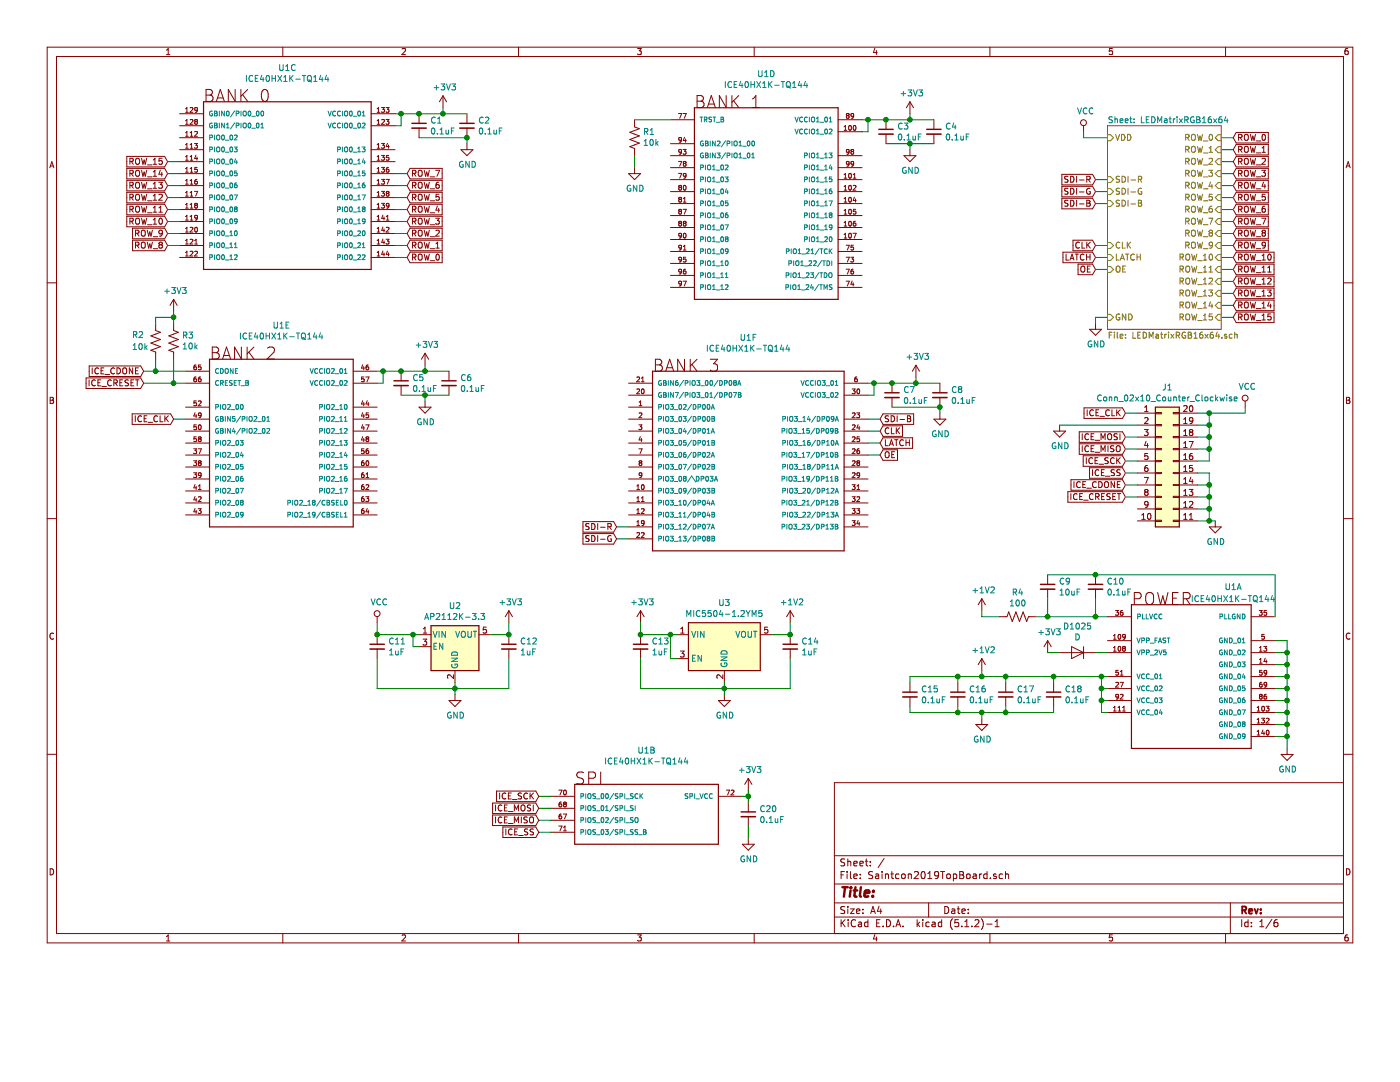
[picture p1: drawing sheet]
EESchema Schematic File Version 4
LIBS:Saintcon2019TopBoard-cache
EELAYER 29 0
EELAYER END
$Descr A4 11693 8268
encoding utf-8
Sheet 1 6
Title ""
Date ""
Rev ""
Comp ""
Comment1 ""
Comment2 ""
Comment3 ""
Comment4 ""
$EndDescr
$Comp
L Saintcon2019TopBoard-rescue:ICE40HX1K-TQ144-ICE40HX1K-TQ144 U1
U 1 1
P 9950 6250
F 0 "U1" H 10300 7600 50  0000 C CNN
F 1 "ICE40HX1K-TQ144" H 10300 7500 50  0000 C CNN
F 2 "Housings_QFP:TQFP-144_20x20mm_Pitch0.5mm" H 8000 6350 50  0001 L BNN
F 3 "" H 9950 6250 50  0001 L BNN
F 4 "https://www.digikey.com/product-detail/en/lattice-semiconductor-corporation/ICE40HX1K-TQ144/220-1565-ND/3083575?utm_source=snapeda&utm_medium=aggregator&utm_campaign=symbol" H 8000 6350 50  0001 L BNN "Field4"
F 5 "220-1565-ND" H 9950 6250 50  0001 L BNN "Field5"
F 6 "Lattice Semiconductor" H 9950 6250 50  0001 L BNN "Field6"
F 7 "TQFP-144 Lattice Semiconductor" H 8000 6350 50  0001 L BNN "Field7"
F 8 "ICE40HX1K-TQ144" H 9950 6250 50  0001 L BNN "Field8"
	1    9950 6250
	1    0    0    -1  
$EndComp
$Comp
L Saintcon2019TopBoard-rescue:ICE40HX1K-TQ144-ICE40HX1K-TQ144 U1
U 2 1
P 5400 7050
F 0 "U1" H 5400 7835 50  0000 C CNN
F 1 "ICE40HX1K-TQ144" H 5400 7744 50  0000 C CNN
F 2 "Housings_QFP:TQFP-144_20x20mm_Pitch0.5mm" H 3450 7150 50  0001 L BNN
F 3 "" H 5400 7050 50  0001 L BNN
F 4 "https://www.digikey.com/product-detail/en/lattice-semiconductor-corporation/ICE40HX1K-TQ144/220-1565-ND/3083575?utm_source=snapeda&utm_medium=aggregator&utm_campaign=symbol" H 3450 7150 50  0001 L BNN "Field4"
F 5 "220-1565-ND" H 5400 7050 50  0001 L BNN "Field5"
F 6 "Lattice Semiconductor" H 5400 7050 50  0001 L BNN "Field6"
F 7 "TQFP-144 Lattice Semiconductor" H 3450 7150 50  0001 L BNN "Field7"
F 8 "ICE40HX1K-TQ144" H 5400 7050 50  0001 L BNN "Field8"
	2    5400 7050
	1    0    0    -1  
$EndComp
$Comp
L Saintcon2019TopBoard-rescue:ICE40HX1K-TQ144-ICE40HX1K-TQ144 U1
U 3 1
P 2400 2250
F 0 "U1" H 2400 3935 50  0000 C CNN
F 1 "ICE40HX1K-TQ144" H 2400 3844 50  0000 C CNN
F 2 "Housings_QFP:TQFP-144_20x20mm_Pitch0.5mm" H 450 2350 50  0001 L BNN
F 3 "" H 2400 2250 50  0001 L BNN
F 4 "https://www.digikey.com/product-detail/en/lattice-semiconductor-corporation/ICE40HX1K-TQ144/220-1565-ND/3083575?utm_source=snapeda&utm_medium=aggregator&utm_campaign=symbol" H 450 2350 50  0001 L BNN "Field4"
F 5 "220-1565-ND" H 2400 2250 50  0001 L BNN "Field5"
F 6 "Lattice Semiconductor" H 2400 2250 50  0001 L BNN "Field6"
F 7 "TQFP-144 Lattice Semiconductor" H 450 2350 50  0001 L BNN "Field7"
F 8 "ICE40HX1K-TQ144" H 2400 2250 50  0001 L BNN "Field8"
	3    2400 2250
	1    0    0    -1  
$EndComp
$Comp
L Saintcon2019TopBoard-rescue:ICE40HX1K-TQ144-ICE40HX1K-TQ144 U1
U 4 1
P 6450 2500
F 0 "U1" H 6400 4384 50  0000 C CNN
F 1 "ICE40HX1K-TQ144" H 6400 4293 50  0000 C CNN
F 2 "Housings_QFP:TQFP-144_20x20mm_Pitch0.5mm" H 4500 2600 50  0001 L BNN
F 3 "" H 6450 2500 50  0001 L BNN
F 4 "https://www.digikey.com/product-detail/en/lattice-semiconductor-corporation/ICE40HX1K-TQ144/220-1565-ND/3083575?utm_source=snapeda&utm_medium=aggregator&utm_campaign=symbol" H 4500 2600 50  0001 L BNN "Field4"
F 5 "220-1565-ND" H 6450 2500 50  0001 L BNN "Field5"
F 6 "Lattice Semiconductor" H 6450 2500 50  0001 L BNN "Field6"
F 7 "TQFP-144 Lattice Semiconductor" H 4500 2600 50  0001 L BNN "Field7"
F 8 "ICE40HX1K-TQ144" H 6450 2500 50  0001 L BNN "Field8"
	4    6450 2500
	1    0    0    -1  
$EndComp
$Comp
L Saintcon2019TopBoard-rescue:ICE40HX1K-TQ144-ICE40HX1K-TQ144 U1
U 5 1
P 2350 4400
F 0 "U1" H 2350 6084 50  0000 C CNN
F 1 "ICE40HX1K-TQ144" H 2350 5993 50  0000 C CNN
F 2 "Housings_QFP:TQFP-144_20x20mm_Pitch0.5mm" H 400 4500 50  0001 L BNN
F 3 "" H 2350 4400 50  0001 L BNN
F 4 "https://www.digikey.com/product-detail/en/lattice-semiconductor-corporation/ICE40HX1K-TQ144/220-1565-ND/3083575?utm_source=snapeda&utm_medium=aggregator&utm_campaign=symbol" H 400 4500 50  0001 L BNN "Field4"
F 5 "220-1565-ND" H 2350 4400 50  0001 L BNN "Field5"
F 6 "Lattice Semiconductor" H 2350 4400 50  0001 L BNN "Field6"
F 7 "TQFP-144 Lattice Semiconductor" H 400 4500 50  0001 L BNN "Field7"
F 8 "ICE40HX1K-TQ144" H 2350 4400 50  0001 L BNN "Field8"
	5    2350 4400
	1    0    0    -1  
$EndComp
$Comp
L Saintcon2019TopBoard-rescue:ICE40HX1K-TQ144-ICE40HX1K-TQ144 U1
U 6 1
P 6250 4600
F 0 "U1" H 6250 6382 50  0000 C CNN
F 1 "ICE40HX1K-TQ144" H 6250 6291 50  0000 C CNN
F 2 "Housings_QFP:TQFP-144_20x20mm_Pitch0.5mm" H 4300 4700 50  0001 L BNN
F 3 "" H 6250 4600 50  0001 L BNN
F 4 "https://www.digikey.com/product-detail/en/lattice-semiconductor-corporation/ICE40HX1K-TQ144/220-1565-ND/3083575?utm_source=snapeda&utm_medium=aggregator&utm_campaign=symbol" H 4300 4700 50  0001 L BNN "Field4"
F 5 "220-1565-ND" H 6250 4600 50  0001 L BNN "Field5"
F 6 "Lattice Semiconductor" H 6250 4600 50  0001 L BNN "Field6"
F 7 "TQFP-144 Lattice Semiconductor" H 4300 4700 50  0001 L BNN "Field7"
F 8 "ICE40HX1K-TQ144" H 6250 4600 50  0001 L BNN "Field8"
	6    6250 4600
	1    0    0    -1  
$EndComp
Text GLabel 4500 6650 0    50   Input ~ 0
ICE_SCK
Text GLabel 4500 6850 0    50   Input ~ 0
ICE_MISO
Text GLabel 4500 6750 0    50   Input ~ 0
ICE_MOSI
Text GLabel 4500 6950 0    50   Input ~ 0
ICE_SS
Text GLabel 1200 3100 0    50   Input ~ 0
ICE_CDONE
Text GLabel 1200 3200 0    50   Input ~ 0
ICE_CRESET
Wire Wire Line
	4500 6650 4600 6650
Wire Wire Line
	4500 6750 4600 6750
Wire Wire Line
	4500 6850 4600 6850
Wire Wire Line
	4500 6950 4600 6950
$Comp
L Device:C_Small C20
U 1 1
P 6250 6800
F 0 "C20" H 6342 6846 50  0000 L CNN
F 1 "0.1uF" H 6342 6755 50  0000 L CNN
F 2 "Capacitors_SMD:C_0603" H 6250 6800 50  0001 C CNN
F 3 "~" H 6250 6800 50  0001 C CNN
	1    6250 6800
	1    0    0    -1  
$EndComp
$Comp
L power:+3V3 #PWR031
U 1 1
P 6250 6600
F 0 "#PWR031" H 6250 6450 50  0001 C CNN
F 1 "+3V3" H 6265 6773 50  0000 C CNN
F 2 "" H 6250 6600 50  0001 C CNN
F 3 "" H 6250 6600 50  0001 C CNN
	1    6250 6600
	1    0    0    -1  
$EndComp
$Comp
L power:GND #PWR033
U 1 1
P 6250 7000
F 0 "#PWR033" H 6250 6750 50  0001 C CNN
F 1 "GND" H 6255 6827 50  0000 C CNN
F 2 "" H 6250 7000 50  0001 C CNN
F 3 "" H 6250 7000 50  0001 C CNN
	1    6250 7000
	1    0    0    -1  
$EndComp
Wire Wire Line
	6200 6650 6250 6650
Wire Wire Line
	6250 6650 6250 6600
Wire Wire Line
	6250 6650 6250 6700
Connection ~ 6250 6650
Wire Wire Line
	6250 7000 6250 6900
$Comp
L Device:R_US R3
U 1 1
P 1450 2850
F 0 "R3" H 1382 2804 50  0000 R CNN
F 1 "10k" H 1382 2895 50  0000 R CNN
F 2 "Resistors_SMD:R_0603" V 1490 2840 50  0001 C CNN
F 3 "~" H 1450 2850 50  0001 C CNN
	1    1450 2850
	-1   0    0    1   
$EndComp
$Comp
L power:+3V3 #PWR07
U 1 1
P 1450 2600
F 0 "#PWR07" H 1450 2450 50  0001 C CNN
F 1 "+3V3" H 1465 2773 50  0000 C CNN
F 2 "" H 1450 2600 50  0001 C CNN
F 3 "" H 1450 2600 50  0001 C CNN
	1    1450 2600
	1    0    0    -1  
$EndComp
Wire Wire Line
	1550 3100 1300 3100
Wire Wire Line
	1200 3200 1450 3200
Wire Wire Line
	1450 3200 1450 3000
Connection ~ 1450 3200
Wire Wire Line
	1450 3200 1550 3200
Wire Wire Line
	1450 2700 1450 2650
$Comp
L Device:R_US R2
U 1 1
P 1300 2850
F 0 "R2" H 1500 2800 50  0000 R CNN
F 1 "10k" H 1500 2900 50  0000 R CNN
F 2 "Resistors_SMD:R_0603" V 1340 2840 50  0001 C CNN
F 3 "~" H 1300 2850 50  0001 C CNN
	1    1300 2850
	-1   0    0    1   
$EndComp
Wire Wire Line
	1300 3000 1300 3100
Connection ~ 1300 3100
Wire Wire Line
	1300 3100 1200 3100
Wire Wire Line
	1300 2700 1300 2650
Wire Wire Line
	1300 2650 1450 2650
Connection ~ 1450 2650
Wire Wire Line
	1450 2650 1450 2600
$Comp
L Device:C_Small C5
U 1 1
P 3350 3200
F 0 "C5" H 3442 3246 50  0000 L CNN
F 1 "0.1uF" H 3442 3155 50  0000 L CNN
F 2 "Capacitors_SMD:C_0603" H 3350 3200 50  0001 C CNN
F 3 "~" H 3350 3200 50  0001 C CNN
	1    3350 3200
	1    0    0    -1  
$EndComp
$Comp
L Device:C_Small C6
U 1 1
P 3750 3200
F 0 "C6" H 3842 3246 50  0000 L CNN
F 1 "0.1uF" H 3842 3155 50  0000 L CNN
F 2 "Capacitors_SMD:C_0603" H 3750 3200 50  0001 C CNN
F 3 "~" H 3750 3200 50  0001 C CNN
	1    3750 3200
	1    0    0    -1  
$EndComp
$Comp
L power:GND #PWR011
U 1 1
P 3550 3350
F 0 "#PWR011" H 3550 3100 50  0001 C CNN
F 1 "GND" H 3555 3177 50  0000 C CNN
F 2 "" H 3550 3350 50  0001 C CNN
F 3 "" H 3550 3350 50  0001 C CNN
	1    3550 3350
	1    0    0    -1  
$EndComp
$Comp
L power:+3V3 #PWR09
U 1 1
P 3550 3050
F 0 "#PWR09" H 3550 2900 50  0001 C CNN
F 1 "+3V3" H 3565 3223 50  0000 C CNN
F 2 "" H 3550 3050 50  0001 C CNN
F 3 "" H 3550 3050 50  0001 C CNN
	1    3550 3050
	1    0    0    -1  
$EndComp
Wire Wire Line
	3550 3050 3550 3100
Connection ~ 3550 3100
Wire Wire Line
	3550 3100 3750 3100
Wire Wire Line
	3150 3100 3200 3100
Connection ~ 3350 3100
Wire Wire Line
	3350 3100 3550 3100
Wire Wire Line
	3350 3300 3550 3300
Wire Wire Line
	3550 3350 3550 3300
Connection ~ 3550 3300
Wire Wire Line
	3550 3300 3750 3300
Wire Wire Line
	3150 3200 3200 3200
Wire Wire Line
	3200 3200 3200 3100
Connection ~ 3200 3100
Wire Wire Line
	3200 3100 3350 3100
$Comp
L Device:C_Small C7
U 1 1
P 7450 3300
F 0 "C7" H 7542 3346 50  0000 L CNN
F 1 "0.1uF" H 7542 3255 50  0000 L CNN
F 2 "Capacitors_SMD:C_0603" H 7450 3300 50  0001 C CNN
F 3 "~" H 7450 3300 50  0001 C CNN
	1    7450 3300
	1    0    0    -1  
$EndComp
$Comp
L Device:C_Small C8
U 1 1
P 7850 3300
F 0 "C8" H 7942 3346 50  0000 L CNN
F 1 "0.1uF" H 7942 3255 50  0000 L CNN
F 2 "Capacitors_SMD:C_0603" H 7850 3300 50  0001 C CNN
F 3 "~" H 7850 3300 50  0001 C CNN
	1    7850 3300
	1    0    0    -1  
$EndComp
$Comp
L power:GND #PWR013
U 1 1
P 7850 3450
F 0 "#PWR013" H 7850 3200 50  0001 C CNN
F 1 "GND" H 7855 3277 50  0000 C CNN
F 2 "" H 7850 3450 50  0001 C CNN
F 3 "" H 7850 3450 50  0001 C CNN
	1    7850 3450
	1    0    0    -1  
$EndComp
$Comp
L power:+3V3 #PWR010
U 1 1
P 7650 3150
F 0 "#PWR010" H 7650 3000 50  0001 C CNN
F 1 "+3V3" H 7665 3323 50  0000 C CNN
F 2 "" H 7650 3150 50  0001 C CNN
F 3 "" H 7650 3150 50  0001 C CNN
	1    7650 3150
	1    0    0    -1  
$EndComp
Wire Wire Line
	7650 3150 7650 3200
Connection ~ 7650 3200
Wire Wire Line
	7650 3200 7850 3200
Wire Wire Line
	7250 3200 7300 3200
Connection ~ 7450 3200
Wire Wire Line
	7450 3200 7650 3200
Wire Wire Line
	7450 3400 7850 3400
Wire Wire Line
	7850 3450 7850 3400
Connection ~ 7850 3400
Wire Wire Line
	7250 3300 7300 3300
Wire Wire Line
	7300 3300 7300 3200
Connection ~ 7300 3200
Wire Wire Line
	7300 3200 7450 3200
$Comp
L Device:C_Small C3
U 1 1
P 7400 1100
F 0 "C3" H 7492 1146 50  0000 L CNN
F 1 "0.1uF" H 7492 1055 50  0000 L CNN
F 2 "Capacitors_SMD:C_0603" H 7400 1100 50  0001 C CNN
F 3 "~" H 7400 1100 50  0001 C CNN
	1    7400 1100
	1    0    0    -1  
$EndComp
$Comp
L Device:C_Small C4
U 1 1
P 7800 1100
F 0 "C4" H 7892 1146 50  0000 L CNN
F 1 "0.1uF" H 7892 1055 50  0000 L CNN
F 2 "Capacitors_SMD:C_0603" H 7800 1100 50  0001 C CNN
F 3 "~" H 7800 1100 50  0001 C CNN
	1    7800 1100
	1    0    0    -1  
$EndComp
$Comp
L power:GND #PWR05
U 1 1
P 7600 1250
F 0 "#PWR05" H 7600 1000 50  0001 C CNN
F 1 "GND" H 7605 1077 50  0000 C CNN
F 2 "" H 7600 1250 50  0001 C CNN
F 3 "" H 7600 1250 50  0001 C CNN
	1    7600 1250
	1    0    0    -1  
$EndComp
$Comp
L power:+3V3 #PWR02
U 1 1
P 7600 950
F 0 "#PWR02" H 7600 800 50  0001 C CNN
F 1 "+3V3" H 7615 1123 50  0000 C CNN
F 2 "" H 7600 950 50  0001 C CNN
F 3 "" H 7600 950 50  0001 C CNN
	1    7600 950 
	1    0    0    -1  
$EndComp
Wire Wire Line
	7600 950  7600 1000
Connection ~ 7600 1000
Wire Wire Line
	7600 1000 7800 1000
Wire Wire Line
	7200 1000 7250 1000
Connection ~ 7400 1000
Wire Wire Line
	7400 1000 7600 1000
Wire Wire Line
	7400 1200 7600 1200
Wire Wire Line
	7600 1250 7600 1200
Connection ~ 7600 1200
Wire Wire Line
	7600 1200 7800 1200
Wire Wire Line
	7200 1100 7250 1100
Wire Wire Line
	7250 1100 7250 1000
Connection ~ 7250 1000
Wire Wire Line
	7250 1000 7400 1000
$Comp
L Device:C_Small C1
U 1 1
P 3500 1050
F 0 "C1" H 3592 1096 50  0000 L CNN
F 1 "0.1uF" H 3592 1005 50  0000 L CNN
F 2 "Capacitors_SMD:C_0603" H 3500 1050 50  0001 C CNN
F 3 "~" H 3500 1050 50  0001 C CNN
	1    3500 1050
	1    0    0    -1  
$EndComp
$Comp
L Device:C_Small C2
U 1 1
P 3900 1050
F 0 "C2" H 3992 1096 50  0000 L CNN
F 1 "0.1uF" H 3992 1005 50  0000 L CNN
F 2 "Capacitors_SMD:C_0603" H 3900 1050 50  0001 C CNN
F 3 "~" H 3900 1050 50  0001 C CNN
	1    3900 1050
	1    0    0    -1  
$EndComp
$Comp
L power:GND #PWR04
U 1 1
P 3900 1200
F 0 "#PWR04" H 3900 950 50  0001 C CNN
F 1 "GND" H 3905 1027 50  0000 C CNN
F 2 "" H 3900 1200 50  0001 C CNN
F 3 "" H 3900 1200 50  0001 C CNN
	1    3900 1200
	1    0    0    -1  
$EndComp
$Comp
L power:+3V3 #PWR01
U 1 1
P 3700 900
F 0 "#PWR01" H 3700 750 50  0001 C CNN
F 1 "+3V3" H 3715 1073 50  0000 C CNN
F 2 "" H 3700 900 50  0001 C CNN
F 3 "" H 3700 900 50  0001 C CNN
	1    3700 900 
	1    0    0    -1  
$EndComp
Wire Wire Line
	3700 900  3700 950 
Connection ~ 3700 950 
Wire Wire Line
	3700 950  3900 950 
Wire Wire Line
	3300 950  3350 950 
Connection ~ 3500 950 
Wire Wire Line
	3500 950  3700 950 
Wire Wire Line
	3500 1150 3900 1150
Wire Wire Line
	3900 1200 3900 1150
Connection ~ 3900 1150
Wire Wire Line
	3300 1050 3350 1050
Wire Wire Line
	3350 1050 3350 950 
Connection ~ 3350 950 
Wire Wire Line
	3350 950  3500 950 
Text GLabel 1450 3500 0    50   Input ~ 0
ICE_CLK
$Comp
L Device:R_US R1
U 1 1
P 5300 1150
F 0 "R1" H 5232 1104 50  0000 R CNN
F 1 "10k" H 5232 1195 50  0000 R CNN
F 2 "Resistors_SMD:R_0603" V 5340 1140 50  0001 C CNN
F 3 "~" H 5300 1150 50  0001 C CNN
	1    5300 1150
	-1   0    0    1   
$EndComp
$Comp
L power:GND #PWR06
U 1 1
P 5300 1400
F 0 "#PWR06" H 5300 1150 50  0001 C CNN
F 1 "GND" H 5305 1227 50  0000 C CNN
F 2 "" H 5300 1400 50  0001 C CNN
F 3 "" H 5300 1400 50  0001 C CNN
	1    5300 1400
	1    0    0    -1  
$EndComp
Wire Wire Line
	5600 1000 5300 1000
Wire Wire Line
	5300 1300 5300 1400
$Comp
L Device:D D1025
U 1 1
P 9000 5450
F 0 "D1025" H 9000 5234 50  0000 C CNN
F 1 "D" H 9000 5325 50  0000 C CNN
F 2 "Diodes_SMD:D_SOD-323" H 9000 5450 50  0001 C CNN
F 3 "~" H 9000 5450 50  0001 C CNN
	1    9000 5450
	-1   0    0    1   
$EndComp
$Comp
L Device:C_Small C18
U 1 1
P 8800 5800
F 0 "C18" H 8892 5846 50  0000 L CNN
F 1 "0.1uF" H 8892 5755 50  0000 L CNN
F 2 "Capacitors_SMD:C_0603" H 8800 5800 50  0001 C CNN
F 3 "~" H 8800 5800 50  0001 C CNN
	1    8800 5800
	1    0    0    -1  
$EndComp
$Comp
L Device:C_Small C17
U 1 1
P 8400 5800
F 0 "C17" H 8492 5846 50  0000 L CNN
F 1 "0.1uF" H 8492 5755 50  0000 L CNN
F 2 "Capacitors_SMD:C_0603" H 8400 5800 50  0001 C CNN
F 3 "~" H 8400 5800 50  0001 C CNN
	1    8400 5800
	1    0    0    -1  
$EndComp
$Comp
L Device:C_Small C16
U 1 1
P 8000 5800
F 0 "C16" H 8092 5846 50  0000 L CNN
F 1 "0.1uF" H 8092 5755 50  0000 L CNN
F 2 "Capacitors_SMD:C_0603" H 8000 5800 50  0001 C CNN
F 3 "~" H 8000 5800 50  0001 C CNN
	1    8000 5800
	1    0    0    -1  
$EndComp
$Comp
L Device:C_Small C15
U 1 1
P 7600 5800
F 0 "C15" H 7692 5846 50  0000 L CNN
F 1 "0.1uF" H 7692 5755 50  0000 L CNN
F 2 "Capacitors_SMD:C_0603" H 7600 5800 50  0001 C CNN
F 3 "~" H 7600 5800 50  0001 C CNN
	1    7600 5800
	1    0    0    -1  
$EndComp
$Comp
L power:GND #PWR027
U 1 1
P 8200 6000
F 0 "#PWR027" H 8200 5750 50  0001 C CNN
F 1 "GND" H 8205 5827 50  0000 C CNN
F 2 "" H 8200 6000 50  0001 C CNN
F 3 "" H 8200 6000 50  0001 C CNN
	1    8200 6000
	1    0    0    -1  
$EndComp
$Comp
L power:+1V2 #PWR023
U 1 1
P 8200 5600
F 0 "#PWR023" H 8200 5450 50  0001 C CNN
F 1 "+1V2" H 8215 5773 50  0000 C CNN
F 2 "" H 8200 5600 50  0001 C CNN
F 3 "" H 8200 5600 50  0001 C CNN
	1    8200 5600
	1    0    0    -1  
$EndComp
Wire Wire Line
	9250 5650 9200 5650
Wire Wire Line
	8200 5650 8200 5600
Wire Wire Line
	8200 5650 8000 5650
Wire Wire Line
	7600 5650 7600 5700
Connection ~ 8200 5650
Wire Wire Line
	8000 5700 8000 5650
Connection ~ 8000 5650
Wire Wire Line
	8000 5650 7600 5650
Wire Wire Line
	8400 5700 8400 5650
Connection ~ 8400 5650
Wire Wire Line
	8400 5650 8200 5650
Wire Wire Line
	8800 5700 8800 5650
Connection ~ 8800 5650
Wire Wire Line
	8800 5650 8400 5650
Wire Wire Line
	8800 5900 8800 5950
Wire Wire Line
	8800 5950 8400 5950
Wire Wire Line
	8200 5950 8200 6000
Wire Wire Line
	8200 5950 8000 5950
Wire Wire Line
	7600 5950 7600 5900
Connection ~ 8200 5950
Wire Wire Line
	8000 5900 8000 5950
Connection ~ 8000 5950
Wire Wire Line
	8000 5950 7600 5950
Wire Wire Line
	8400 5900 8400 5950
Connection ~ 8400 5950
Wire Wire Line
	8400 5950 8200 5950
Wire Wire Line
	9250 5750 9200 5750
Wire Wire Line
	9200 5750 9200 5650
Connection ~ 9200 5650
Wire Wire Line
	9200 5650 8800 5650
Wire Wire Line
	9250 5850 9200 5850
Wire Wire Line
	9200 5850 9200 5750
Connection ~ 9200 5750
Wire Wire Line
	9250 5950 9200 5950
Wire Wire Line
	9200 5950 9200 5850
Connection ~ 9200 5850
Wire Wire Line
	9250 5450 9150 5450
$Comp
L power:+3V3 #PWR022
U 1 1
P 8750 5450
F 0 "#PWR022" H 8750 5300 50  0001 C CNN
F 1 "+3V3" H 8765 5623 50  0000 C CNN
F 2 "" H 8750 5450 50  0001 C CNN
F 3 "" H 8750 5450 50  0001 C CNN
	1    8750 5450
	1    0    0    -1  
$EndComp
Wire Wire Line
	8750 5450 8850 5450
$Comp
L Device:C_Small C10
U 1 1
P 9150 4900
F 0 "C10" H 9242 4946 50  0000 L CNN
F 1 "0.1uF" H 9242 4855 50  0000 L CNN
F 2 "Capacitors_SMD:C_0603" H 9150 4900 50  0001 C CNN
F 3 "~" H 9150 4900 50  0001 C CNN
	1    9150 4900
	1    0    0    -1  
$EndComp
$Comp
L Device:C_Small C9
U 1 1
P 8750 4900
F 0 "C9" H 8842 4946 50  0000 L CNN
F 1 "10uF" H 8842 4855 50  0000 L CNN
F 2 "Capacitors_SMD:C_0603" H 8750 4900 50  0001 C CNN
F 3 "~" H 8750 4900 50  0001 C CNN
	1    8750 4900
	1    0    0    -1  
$EndComp
$Comp
L power:+1V2 #PWR017
U 1 1
P 8200 5100
F 0 "#PWR017" H 8200 4950 50  0001 C CNN
F 1 "+1V2" H 8215 5273 50  0000 C CNN
F 2 "" H 8200 5100 50  0001 C CNN
F 3 "" H 8200 5100 50  0001 C CNN
	1    8200 5100
	1    0    0    -1  
$EndComp
$Comp
L Device:R_US R4
U 1 1
P 8500 5150
F 0 "R4" V 8295 5150 50  0000 C CNN
F 1 "100" V 8386 5150 50  0000 C CNN
F 2 "Resistors_SMD:R_0603" V 8540 5140 50  0001 C CNN
F 3 "~" H 8500 5150 50  0001 C CNN
	1    8500 5150
	0    1    1    0   
$EndComp
Wire Wire Line
	9250 5150 9150 5150
Wire Wire Line
	8350 5150 8200 5150
Wire Wire Line
	8200 5150 8200 5100
Wire Wire Line
	8750 5150 8750 5000
Connection ~ 8750 5150
Wire Wire Line
	8750 5150 8650 5150
Wire Wire Line
	9150 5150 9150 5000
Connection ~ 9150 5150
Wire Wire Line
	9150 5150 8750 5150
Wire Wire Line
	9150 4800 8750 4800
Wire Wire Line
	9150 4800 10650 4800
Wire Wire Line
	10650 4800 10650 5150
Connection ~ 9150 4800
$Comp
L power:GND #PWR028
U 1 1
P 10750 6250
F 0 "#PWR028" H 10750 6000 50  0001 C CNN
F 1 "GND" H 10755 6077 50  0000 C CNN
F 2 "" H 10750 6250 50  0001 C CNN
F 3 "" H 10750 6250 50  0001 C CNN
	1    10750 6250
	1    0    0    -1  
$EndComp
Wire Wire Line
	10650 5350 10750 5350
Wire Wire Line
	10750 5350 10750 5450
Wire Wire Line
	10650 5450 10750 5450
Connection ~ 10750 5450
Wire Wire Line
	10750 5450 10750 5550
Wire Wire Line
	10650 5550 10750 5550
Connection ~ 10750 5550
Wire Wire Line
	10750 5550 10750 5650
Wire Wire Line
	10750 5650 10650 5650
Connection ~ 10750 5650
Wire Wire Line
	10750 5650 10750 5750
Wire Wire Line
	10650 5750 10750 5750
Connection ~ 10750 5750
Wire Wire Line
	10750 5750 10750 5850
Wire Wire Line
	10750 5850 10650 5850
Connection ~ 10750 5850
Wire Wire Line
	10750 5850 10750 5950
Wire Wire Line
	10650 5950 10750 5950
Connection ~ 10750 5950
Wire Wire Line
	10750 5950 10750 6050
Wire Wire Line
	10750 6050 10650 6050
Connection ~ 10750 6050
Wire Wire Line
	10750 6050 10750 6150
Wire Wire Line
	10650 6150 10750 6150
Connection ~ 10750 6150
Wire Wire Line
	10750 6150 10750 6250
Text GLabel 10300 1250 2    50   Input ~ 0
ROW_1
Text GLabel 10300 1350 2    50   Input ~ 0
ROW_2
Text GLabel 10300 1450 2    50   Input ~ 0
ROW_3
Text GLabel 10300 1550 2    50   Input ~ 0
ROW_4
Text GLabel 10300 1650 2    50   Input ~ 0
ROW_5
Text GLabel 10300 1750 2    50   Input ~ 0
ROW_6
Text GLabel 10300 1850 2    50   Input ~ 0
ROW_7
Text GLabel 10300 1950 2    50   Input ~ 0
ROW_8
Text GLabel 10300 2050 2    50   Input ~ 0
ROW_9
Text GLabel 10300 2150 2    50   Input ~ 0
ROW_10
Text GLabel 10300 2250 2    50   Input ~ 0
ROW_11
Text GLabel 10300 2350 2    50   Input ~ 0
ROW_12
Text GLabel 10300 2450 2    50   Input ~ 0
ROW_13
Text GLabel 10300 2550 2    50   Input ~ 0
ROW_14
Text GLabel 10300 2650 2    50   Input ~ 0
ROW_15
Text GLabel 9150 1500 0    50   Input ~ 0
SDI-R
Text GLabel 9150 1600 0    50   Input ~ 0
SDI-G
Text GLabel 9150 1700 0    50   Input ~ 0
SDI-B
Text GLabel 9150 2050 0    50   Input ~ 0
CLK
Text GLabel 9150 2150 0    50   Input ~ 0
LATCH
Text GLabel 9150 2250 0    50   Input ~ 0
OE
$Comp
L power:VCC #PWR03
U 1 1
P 9050 1100
F 0 "#PWR03" H 9050 950 50  0001 C CNN
F 1 "VCC" H 9067 1273 50  0000 C CNN
F 2 "" H 9050 1100 50  0001 C CNN
F 3 "" H 9050 1100 50  0001 C CNN
	1    9050 1100
	1    0    0    -1  
$EndComp
$Comp
L power:GND #PWR08
U 1 1
P 9150 2700
F 0 "#PWR08" H 9150 2450 50  0001 C CNN
F 1 "GND" H 9155 2527 50  0000 C CNN
F 2 "" H 9150 2700 50  0001 C CNN
F 3 "" H 9150 2700 50  0001 C CNN
	1    9150 2700
	1    0    0    -1  
$EndComp
Wire Wire Line
	9250 1150 9050 1150
Wire Wire Line
	9050 1150 9050 1100
Wire Wire Line
	9250 1500 9150 1500
Wire Wire Line
	9150 1600 9250 1600
Wire Wire Line
	9250 1700 9150 1700
Wire Wire Line
	9150 2050 9250 2050
Wire Wire Line
	9250 2150 9150 2150
Wire Wire Line
	9150 2250 9250 2250
Wire Wire Line
	9250 2650 9150 2650
Wire Wire Line
	9150 2650 9150 2700
Wire Wire Line
	10200 2650 10300 2650
Wire Wire Line
	10300 2550 10200 2550
Wire Wire Line
	10200 2450 10300 2450
Wire Wire Line
	10300 2350 10200 2350
Wire Wire Line
	10200 2250 10300 2250
Wire Wire Line
	10300 2150 10200 2150
Wire Wire Line
	10200 2050 10300 2050
Wire Wire Line
	10300 1950 10200 1950
Wire Wire Line
	10200 1850 10300 1850
Wire Wire Line
	10300 1750 10200 1750
Wire Wire Line
	10200 1650 10300 1650
Wire Wire Line
	10300 1550 10200 1550
Wire Wire Line
	10200 1450 10300 1450
Wire Wire Line
	10300 1350 10200 1350
Wire Wire Line
	10200 1250 10300 1250
Wire Wire Line
	10300 1150 10200 1150
$Comp
L Regulator_Linear:MIC5504-1.2YM5 U3
U 1 1
P 6050 5400
F 0 "U3" H 6050 5767 50  0000 C CNN
F 1 "MIC5504-1.2YM5" H 6050 5676 50  0000 C CNN
F 2 "TO_SOT_Packages_SMD:SOT-23-5" H 6050 5000 50  0001 C CNN
F 3 "http://ww1.microchip.com/downloads/en/DeviceDoc/MIC550X.pdf" H 5800 5650 50  0001 C CNN
	1    6050 5400
	1    0    0    -1  
$EndComp
$Comp
L Regulator_Linear:AP2112K-3.3 U2
U 1 1
P 3800 5400
F 0 "U2" H 3800 5742 50  0000 C CNN
F 1 "AP2112K-3.3" H 3800 5651 50  0000 C CNN
F 2 "TO_SOT_Packages_SMD:SOT-23-5" H 3800 5725 50  0001 C CNN
F 3 "https://www.diodes.com/assets/Datasheets/AP2112.pdf" H 3800 5500 50  0001 C CNN
	1    3800 5400
	1    0    0    -1  
$EndComp
$Comp
L Device:C_Small C11
U 1 1
P 3150 5400
F 0 "C11" H 3242 5446 50  0000 L CNN
F 1 "1uF" H 3242 5355 50  0000 L CNN
F 2 "Capacitors_SMD:C_0603" H 3150 5400 50  0001 C CNN
F 3 "~" H 3150 5400 50  0001 C CNN
	1    3150 5400
	1    0    0    -1  
$EndComp
$Comp
L Device:C_Small C12
U 1 1
P 4250 5400
F 0 "C12" H 4342 5446 50  0000 L CNN
F 1 "1uF" H 4342 5355 50  0000 L CNN
F 2 "Capacitors_SMD:C_0603" H 4250 5400 50  0001 C CNN
F 3 "~" H 4250 5400 50  0001 C CNN
	1    4250 5400
	1    0    0    -1  
$EndComp
$Comp
L Device:C_Small C13
U 1 1
P 5350 5400
F 0 "C13" H 5442 5446 50  0000 L CNN
F 1 "1uF" H 5442 5355 50  0000 L CNN
F 2 "Capacitors_SMD:C_0603" H 5350 5400 50  0001 C CNN
F 3 "~" H 5350 5400 50  0001 C CNN
	1    5350 5400
	1    0    0    -1  
$EndComp
$Comp
L Device:C_Small C14
U 1 1
P 6600 5400
F 0 "C14" H 6692 5446 50  0000 L CNN
F 1 "1uF" H 6692 5355 50  0000 L CNN
F 2 "Capacitors_SMD:C_0603" H 6600 5400 50  0001 C CNN
F 3 "~" H 6600 5400 50  0001 C CNN
	1    6600 5400
	1    0    0    -1  
$EndComp
$Comp
L power:+3V3 #PWR019
U 1 1
P 4250 5200
F 0 "#PWR019" H 4250 5050 50  0001 C CNN
F 1 "+3V3" H 4265 5373 50  0000 C CNN
F 2 "" H 4250 5200 50  0001 C CNN
F 3 "" H 4250 5200 50  0001 C CNN
	1    4250 5200
	1    0    0    -1  
$EndComp
$Comp
L power:VCC #PWR018
U 1 1
P 3150 5200
F 0 "#PWR018" H 3150 5050 50  0001 C CNN
F 1 "VCC" H 3167 5373 50  0000 C CNN
F 2 "" H 3150 5200 50  0001 C CNN
F 3 "" H 3150 5200 50  0001 C CNN
	1    3150 5200
	1    0    0    -1  
$EndComp
$Comp
L power:+1V2 #PWR021
U 1 1
P 6600 5200
F 0 "#PWR021" H 6600 5050 50  0001 C CNN
F 1 "+1V2" H 6615 5373 50  0000 C CNN
F 2 "" H 6600 5200 50  0001 C CNN
F 3 "" H 6600 5200 50  0001 C CNN
	1    6600 5200
	1    0    0    -1  
$EndComp
$Comp
L power:+3V3 #PWR020
U 1 1
P 5350 5200
F 0 "#PWR020" H 5350 5050 50  0001 C CNN
F 1 "+3V3" H 5365 5373 50  0000 C CNN
F 2 "" H 5350 5200 50  0001 C CNN
F 3 "" H 5350 5200 50  0001 C CNN
	1    5350 5200
	1    0    0    -1  
$EndComp
$Comp
L power:GND #PWR025
U 1 1
P 3800 5800
F 0 "#PWR025" H 3800 5550 50  0001 C CNN
F 1 "GND" H 3805 5627 50  0000 C CNN
F 2 "" H 3800 5800 50  0001 C CNN
F 3 "" H 3800 5800 50  0001 C CNN
	1    3800 5800
	1    0    0    -1  
$EndComp
$Comp
L power:GND #PWR026
U 1 1
P 6050 5800
F 0 "#PWR026" H 6050 5550 50  0001 C CNN
F 1 "GND" H 6055 5627 50  0000 C CNN
F 2 "" H 6050 5800 50  0001 C CNN
F 3 "" H 6050 5800 50  0001 C CNN
	1    6050 5800
	1    0    0    -1  
$EndComp
Wire Wire Line
	3500 5300 3450 5300
Wire Wire Line
	3150 5300 3150 5200
Connection ~ 3150 5300
Wire Wire Line
	3500 5400 3450 5400
Wire Wire Line
	3450 5400 3450 5300
Connection ~ 3450 5300
Wire Wire Line
	3450 5300 3150 5300
Wire Wire Line
	3150 5500 3150 5750
Wire Wire Line
	3150 5750 3800 5750
Wire Wire Line
	3800 5750 3800 5700
Wire Wire Line
	3800 5750 3800 5800
Connection ~ 3800 5750
Wire Wire Line
	3800 5750 4250 5750
Wire Wire Line
	4250 5750 4250 5500
Wire Wire Line
	4250 5300 4250 5200
Wire Wire Line
	4250 5300 4100 5300
Connection ~ 4250 5300
Wire Wire Line
	5650 5300 5600 5300
Wire Wire Line
	5350 5300 5350 5200
Connection ~ 5350 5300
Wire Wire Line
	5350 5500 5350 5750
Wire Wire Line
	5350 5750 6050 5750
Wire Wire Line
	6050 5750 6050 5700
Wire Wire Line
	6050 5750 6050 5800
Connection ~ 6050 5750
Wire Wire Line
	6050 5750 6600 5750
Wire Wire Line
	6600 5750 6600 5500
Wire Wire Line
	6600 5300 6600 5200
Wire Wire Line
	6600 5300 6450 5300
Connection ~ 6600 5300
Wire Wire Line
	5650 5500 5600 5500
Wire Wire Line
	5600 5500 5600 5300
Connection ~ 5600 5300
Wire Wire Line
	5600 5300 5350 5300
$Comp
L Connector_Generic:Conn_02x10_Counter_Clockwise J1
U 1 1
P 9700 3850
F 0 "J1" H 9750 4467 50  0000 C CNN
F 1 "Conn_02x10_Counter_Clockwise" H 9750 4376 50  0000 C CNN
F 2 "BergStakBTBConnectors:BergStak_20Pin_0.5mm_Male_2.7mm" H 9700 3850 50  0001 C CNN
F 3 "~" H 9700 3850 50  0001 C CNN
	1    9700 3850
	1    0    0    -1  
$EndComp
$Comp
L power:GND #PWR015
U 1 1
P 10150 4350
F 0 "#PWR015" H 10150 4100 50  0001 C CNN
F 1 "GND" H 10155 4177 50  0000 C CNN
F 2 "" H 10150 4350 50  0001 C CNN
F 3 "" H 10150 4350 50  0001 C CNN
	1    10150 4350
	1    0    0    -1  
$EndComp
$Comp
L power:VCC #PWR012
U 1 1
P 10400 3400
F 0 "#PWR012" H 10400 3250 50  0001 C CNN
F 1 "VCC" H 10417 3573 50  0000 C CNN
F 2 "" H 10400 3400 50  0001 C CNN
F 3 "" H 10400 3400 50  0001 C CNN
	1    10400 3400
	1    0    0    -1  
$EndComp
Text GLabel 9400 3850 0    50   Input ~ 0
ICE_SCK
Text GLabel 9400 3750 0    50   Input ~ 0
ICE_MISO
Text GLabel 9400 3650 0    50   Input ~ 0
ICE_MOSI
Text GLabel 9400 3950 0    50   Input ~ 0
ICE_SS
Text GLabel 9400 3450 0    50   Input ~ 0
ICE_CLK
Text GLabel 9400 4050 0    50   Input ~ 0
ICE_CDONE
Text GLabel 9400 4150 0    50   Input ~ 0
ICE_CRESET
$Comp
L power:GND #PWR014
U 1 1
P 8850 3550
F 0 "#PWR014" H 8850 3300 50  0001 C CNN
F 1 "GND" H 8855 3377 50  0000 C CNN
F 2 "" H 8850 3550 50  0001 C CNN
F 3 "" H 8850 3550 50  0001 C CNN
	1    8850 3550
	1    0    0    -1  
$EndComp
Wire Wire Line
	9500 3450 9400 3450
Wire Wire Line
	9500 3550 8850 3550
Wire Wire Line
	9500 3650 9400 3650
Wire Wire Line
	9400 3750 9500 3750
Wire Wire Line
	9500 3850 9400 3850
Wire Wire Line
	9400 3950 9500 3950
Wire Wire Line
	9500 4050 9400 4050
Wire Wire Line
	9400 4150 9500 4150
Wire Wire Line
	10000 4350 10100 4350
Wire Wire Line
	10000 3950 10100 3950
Wire Wire Line
	10100 3950 10100 4050
Connection ~ 10100 4350
Wire Wire Line
	10100 4350 10150 4350
Wire Wire Line
	10000 4050 10100 4050
Connection ~ 10100 4050
Wire Wire Line
	10100 4050 10100 4150
Wire Wire Line
	10100 4150 10000 4150
Connection ~ 10100 4150
Wire Wire Line
	10100 4150 10100 4250
Wire Wire Line
	10000 4250 10100 4250
Connection ~ 10100 4250
Wire Wire Line
	10100 4250 10100 4350
Wire Wire Line
	10000 3450 10100 3450
Wire Wire Line
	10400 3450 10400 3400
Wire Wire Line
	10000 3850 10100 3850
Wire Wire Line
	10100 3850 10100 3750
Connection ~ 10100 3450
Wire Wire Line
	10100 3450 10400 3450
Wire Wire Line
	10000 3750 10100 3750
Connection ~ 10100 3750
Wire Wire Line
	10100 3750 10100 3650
Wire Wire Line
	10100 3650 10000 3650
Connection ~ 10100 3650
Wire Wire Line
	10100 3650 10100 3550
Wire Wire Line
	10000 3550 10100 3550
Connection ~ 10100 3550
Wire Wire Line
	10100 3550 10100 3450
Text GLabel 10300 1150 2    50   Input ~ 0
ROW_0
$Sheet
S 9250 1050 950  1700
U 5D12EC3A
F0 "LEDMatrixRGB16x64" 50
F1 "LEDMatrixRGB16x64.sch" 50
F2 "VDD" I L 9250 1150 50 
F3 "SDI-R" I L 9250 1500 50 
F4 "CLK" I L 9250 2050 50 
F5 "OE" I L 9250 2250 50 
F6 "GND" I L 9250 2650 50 
F7 "SDI-G" I L 9250 1600 50 
F8 "SDI-B" I L 9250 1700 50 
F9 "LATCH" I L 9250 2150 50 
F10 "ROW_0" I R 10200 1150 50 
F11 "ROW_2" I R 10200 1350 50 
F12 "ROW_4" I R 10200 1550 50 
F13 "ROW_6" I R 10200 1750 50 
F14 "ROW_8" I R 10200 1950 50 
F15 "ROW_10" I R 10200 2150 50 
F16 "ROW_12" I R 10200 2350 50 
F17 "ROW_14" I R 10200 2550 50 
F18 "ROW_1" I R 10200 1250 50 
F19 "ROW_3" I R 10200 1450 50 
F20 "ROW_5" I R 10200 1650 50 
F21 "ROW_7" I R 10200 1850 50 
F22 "ROW_9" I R 10200 2050 50 
F23 "ROW_11" I R 10200 2250 50 
F24 "ROW_13" I R 10200 2450 50 
F25 "ROW_15" I R 10200 2650 50 
$EndSheet
Text GLabel 3400 2050 2    50   Input ~ 0
ROW_1
Text GLabel 3400 1950 2    50   Input ~ 0
ROW_2
Text GLabel 3400 1850 2    50   Input ~ 0
ROW_3
Text GLabel 3400 1750 2    50   Input ~ 0
ROW_4
Text GLabel 3400 1650 2    50   Input ~ 0
ROW_5
Text GLabel 3400 1550 2    50   Input ~ 0
ROW_6
Text GLabel 3400 1450 2    50   Input ~ 0
ROW_7
Text GLabel 1400 2050 0    50   Input ~ 0
ROW_8
Text GLabel 1400 1950 0    50   Input ~ 0
ROW_9
Text GLabel 1400 1850 0    50   Input ~ 0
ROW_10
Text GLabel 1400 1750 0    50   Input ~ 0
ROW_11
Text GLabel 1400 1650 0    50   Input ~ 0
ROW_12
Text GLabel 1400 1550 0    50   Input ~ 0
ROW_13
Text GLabel 1400 1450 0    50   Input ~ 0
ROW_14
Text GLabel 1400 1350 0    50   Input ~ 0
ROW_15
Text GLabel 3400 2150 2    50   Input ~ 0
ROW_0
Wire Wire Line
	1400 1350 1500 1350
Wire Wire Line
	1500 1450 1400 1450
Wire Wire Line
	1400 1550 1500 1550
Wire Wire Line
	1500 1650 1400 1650
Wire Wire Line
	1400 1750 1500 1750
Wire Wire Line
	1500 1850 1400 1850
Wire Wire Line
	1400 1950 1500 1950
Wire Wire Line
	1500 2050 1400 2050
Wire Wire Line
	3300 1450 3400 1450
Wire Wire Line
	3400 1550 3300 1550
Wire Wire Line
	3300 1650 3400 1650
Wire Wire Line
	3400 1750 3300 1750
Wire Wire Line
	3300 1850 3400 1850
Wire Wire Line
	3400 1950 3300 1950
Wire Wire Line
	3300 2050 3400 2050
Wire Wire Line
	3300 2150 3400 2150
Wire Wire Line
	1550 3500 1450 3500
Text GLabel 5150 4400 0    50   Input ~ 0
SDI-R
Text GLabel 5150 4500 0    50   Input ~ 0
SDI-G
Text GLabel 7350 3500 2    50   Input ~ 0
SDI-B
Text GLabel 7350 3600 2    50   Input ~ 0
CLK
Text GLabel 7350 3700 2    50   Input ~ 0
LATCH
Text GLabel 7350 3800 2    50   Input ~ 0
OE
Wire Wire Line
	7250 3500 7350 3500
Wire Wire Line
	7350 3600 7250 3600
Wire Wire Line
	7250 3700 7350 3700
Wire Wire Line
	7350 3800 7250 3800
Wire Wire Line
	5150 4400 5250 4400
Wire Wire Line
	5250 4500 5150 4500
$EndSCHEMATC
